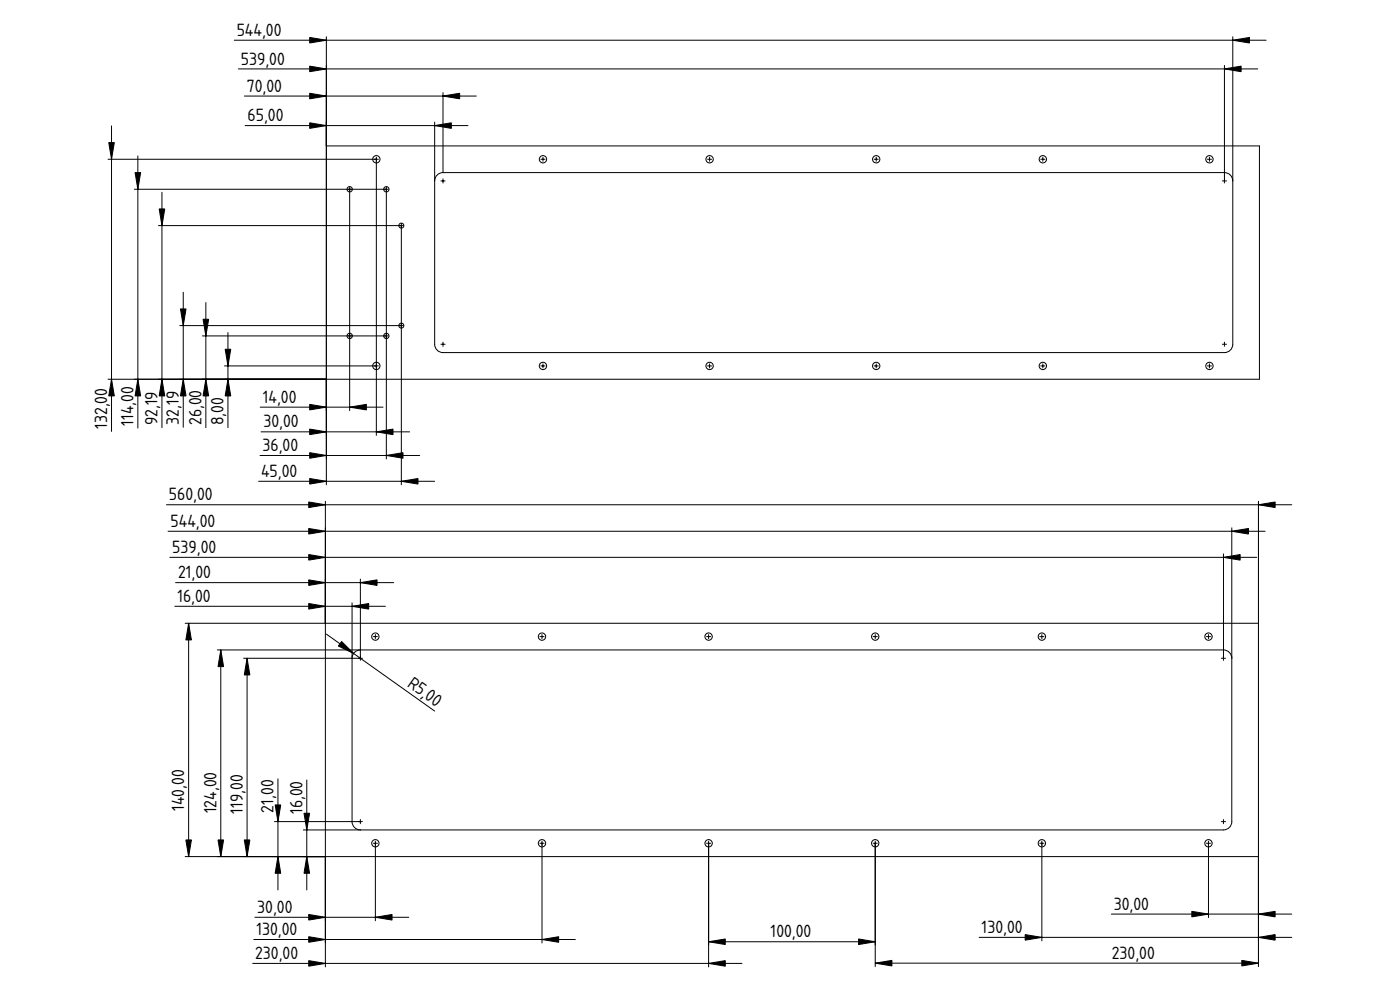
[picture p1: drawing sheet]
<svg xmlns="http://www.w3.org/2000/svg" width="420mm" height="297mm" viewBox="0 0 420 297" stroke-linecap="round" stroke-linejoin="round" font-family="sans-serif">
<path d="M238 78.8h.1" fill="none" stroke="#000" stroke-width=".3"/>
<path d="M131 52.7a2.5 2.5 0 0 1 1.9-.9h234.6a2.5 2.5 0 0 1 2.5 2.5v49a2.5 2.5 0 0 1-2.5 2.5h-234.6a2.5 2.5 0 0 1-2.5-2.5v-49z" fill-rule="evenodd" fill="#fff"/>
<path d="M238 78.8h.1" fill="none" stroke="#000" stroke-width=".3"/>
<g fill="#fff">
<circle cx="363" cy="47.8" r="1.1"/>
<circle cx="112.9" cy="47.8" r="1.1"/>
<circle cx="112.9" cy="109.8" r="1.1"/>
<circle cx="363" cy="109.8" r="1.1"/>
<circle cx="213" cy="109.8" r="1.1"/>
<circle cx="263" cy="47.8" r="1.1"/>
<circle cx="213" cy="47.8" r="1.1"/>
<circle cx="263" cy="109.8" r="1.1"/>
<circle cx="163" cy="109.8" r="1.1"/>
<circle cx="313" cy="47.8" r="1.1"/>
<circle cx="163" cy="47.8" r="1.1"/>
<circle cx="313" cy="109.8" r="1.1"/>
<circle cx="115.9" cy="56.8" r=".8"/>
<circle cx="104.9" cy="56.8" r=".8"/>
<circle cx="104.9" cy="100.8" r=".8"/>
<circle cx="115.9" cy="100.8" r=".8"/>
<circle cx="120.4" cy="97.7" r=".75"/>
<circle cx="120.4" cy="67.7" r=".75"/>
</g>
<g fill="none" stroke="#000" stroke-width=".3">
<path d="M70.3 12.1h309.7M97.9 11v134.4M367.5 19.6v34.7M370 11v92.3a2.5 2.5 0 0 1-2.5 2.5h-234.6a2.5 2.5 0 0 1-2.5-2.5v-66.7M33.5 37.8v91.6M71.5 20.7h306M73.4 28.8h69.5M73.6 37.7h66.8M132.9 27.8v24M32.4 47.8h80.5v82.8M40.3 56.8h75.6v80.9M41.4 46.8v81.6"/>
<path d="M48.6 57.7v70.6M97.9 43.8h280.1v70h-345.6M104.9 56.8v66.4M132.9 51.8h234.6a2.5 2.5 0 0 1 2.5 2.5M132.9 51.8a2.5 2.5 0 0 0-2.5 2.5M47.6 67.7h72.8v77.7M238 78.8h.1M54 97.7h66.4M55 87.7v40.5M61.8 90.8v37.5M68.4 99.8v28.5M60.7 100.8h55.2"/>
<path d="M67.4 109.8h45.5M78 136.7h47.9M78.1 122.2h36.8M78.4 129.6h44.5M77.6 144.4h52.8"/>
<circle cx="104.9" cy="56.8" r=".8"/>
<circle cx="112.9" cy="47.8" r="1.1"/>
<circle cx="115.9" cy="56.8" r=".8"/>
<circle cx="163" cy="47.8" r="1.1"/>
<circle cx="213" cy="47.8" r="1.1"/>
<circle cx="263" cy="47.8" r="1.1"/>
<circle cx="313" cy="47.8" r="1.1"/>
<circle cx="363" cy="47.8" r="1.1"/>
<circle cx="120.4" cy="67.7" r=".75"/>
<circle cx="120.4" cy="97.7" r=".75"/>
<circle cx="104.9" cy="100.8" r=".8"/>
<circle cx="112.9" cy="109.8" r="1.1"/>
<circle cx="115.9" cy="100.8" r=".8"/>
<circle cx="163" cy="109.8" r="1.1"/>
<circle cx="213" cy="109.8" r="1.1"/>
<circle cx="263" cy="109.8" r="1.1"/>
<circle cx="313" cy="109.8" r="1.1"/>
<circle cx="363" cy="109.8" r="1.1"/>
</g>
<g fill="#000" stroke="#080808" stroke-width=".3">
<path d="M104.9 56.2v1.2zM104.3 56.8h1.3z" fill-rule="evenodd"/>
<path d="M112.9 47.2v1.2zM112.3 47.8h1.3z" fill-rule="evenodd"/>
<path d="M115.9 56.2v1.2zM115.3 56.8h1.3z" fill-rule="evenodd"/>
<path d="M132.9 53.7v1.2zM132.3 54.3h1.3z" fill-rule="evenodd"/>
<path d="M163 47.2v1.2zM162.3 47.8h1.3z" fill-rule="evenodd"/>
<path d="M213 47.2v1.2zM212.3 47.8h1.3z" fill-rule="evenodd"/>
<path d="M263 47.2v1.2zM262.3 47.8h1.3z" fill-rule="evenodd"/>
<path d="M313 47.2v1.2zM312.3 47.8h1.3z" fill-rule="evenodd"/>
<path d="M363 47.2v1.2zM362.3 47.8h1.3z" fill-rule="evenodd"/>
<path d="M367.5 53.7v1.2zM366.8 54.3h1.3z" fill-rule="evenodd"/>
<path d="M120.4 67.1v1.2zM119.8 67.7h1.3z" fill-rule="evenodd"/>
<path d="M120.4 97.1v1.2zM119.8 97.7h1.3z" fill-rule="evenodd"/>
<path d="M104.9 100.2v1.2zM104.3 100.8h1.3z" fill-rule="evenodd"/>
<path d="M112.9 109.2v1.2zM112.3 109.8h1.3z" fill-rule="evenodd"/>
<path d="M115.9 100.2v1.2zM115.3 100.8h1.3z" fill-rule="evenodd"/>
<path d="M132.9 102.7v1.2zM132.3 103.3h1.3z" fill-rule="evenodd"/>
<path d="M163 109.2v1.2zM162.3 109.8h1.3z" fill-rule="evenodd"/>
<path d="M213 109.2v1.2zM212.3 109.8h1.3z" fill-rule="evenodd"/>
<path d="M263 109.2v1.2zM262.3 109.8h1.3z" fill-rule="evenodd"/>
<path d="M313 109.2v1.2zM312.3 109.8h1.3z" fill-rule="evenodd"/>
<path d="M363 109.2v1.2zM362.3 109.8h1.3z" fill-rule="evenodd"/>
<path d="M367.5 102.7v1.2zM366.8 103.3h1.3z" fill-rule="evenodd"/>
</g>
<g fill="#000" stroke="#000" stroke-width=".3">
<path d="M92.9 11.2l5 .9-5 .8zM370 12.1l5-.9v1.7zM92.9 36.8l5 .9-5 .8zM92.9 28l5 .8-5 .9zM92.9 19.8l5 .9-5 .8zM130.4 37.7l5-.9v1.7zM132.9 28.8l5-.8v1.7zM367.5 20.7l5-.9v1.7zM32.6 42.8h1.7l-.8 5zM40.5 51.8h1.7l-.8 5zM47.8 62.7h1.6l-.8 5zM54.2 92.7h1.6l-.8 5z"/>
<path d="M33.5 113.8l.8 5h-1.7zM41.4 113.8l.8 5h-1.7zM48.6 113.8l.8 5h-1.6zM55 113.8l.8 5h-1.6zM60.9 95.8h1.7l-.8 5zM61.8 113.8l.8 5h-1.7zM67.6 104.8h1.6l-.8 5zM68.4 113.8l.8 5h-1.6zM92.9 121.3l5 .9-5 .8zM92.9 128.7l5 .9-5 .8zM92.9 135.8l5 .9-5 .8zM104.9 122.2l5-.9v1.7z"/>
<path d="M112.9 129.6l5-.9v1.7zM115.9 136.7l5-.9v1.7zM92.9 143.6l5 .8-5 .8zM120.4 144.4l5-.8v1.6z"/>
</g>
<path d="M97.7 187h280v70h-280z" fill-rule="evenodd" fill="#fff"/>
<path d="M237.7 222h.1" fill="none" stroke="#000" stroke-width=".3"/>
<path d="M106.2 195.9a2.5 2.5 0 0 1 2-.9h259a2.5 2.5 0 0 1 2.5 2.5v49a2.5 2.5 0 0 1-2.5 2.5h-259a2.5 2.5 0 0 1-2.5-2.5v-49z" fill-rule="evenodd" fill="#fff"/>
<path d="M237.7 222h.1" fill="none" stroke="#000" stroke-width=".3"/>
<g fill="#fff">
<circle cx="362.7" cy="191" r="1.1"/>
<circle cx="112.7" cy="191" r="1.1"/>
<circle cx="112.7" cy="253" r="1.1"/>
<circle cx="362.7" cy="253" r="1.1"/>
<circle cx="212.7" cy="253" r="1.1"/>
<circle cx="262.7" cy="191" r="1.1"/>
<circle cx="212.7" cy="191" r="1.1"/>
<circle cx="262.7" cy="253" r="1.1"/>
<circle cx="312.7" cy="191" r="1.1"/>
<circle cx="162.7" cy="253" r="1.1"/>
<circle cx="162.7" cy="191" r="1.1"/>
<circle cx="312.7" cy="253" r="1.1"/>
</g>
<g fill="none" stroke="#000" stroke-width=".3">
<path d="M49.9 151.5h337.8M50.4 159.4h329.3M97.7 150.4v139.7M369.7 158.4v88.1a2.5 2.5 0 0 1-2.5 2.5h-276.2M377.7 150.4v139.6M51 167.2h326.2M52.7 174.8h65.5M108.2 173.8v23.7h-35.1M367.2 166.2v31.3M52.4 181.9h63.3M55.6 187h322.1M56.6 187v70"/>
<path d="M65.2 195h302a2.5 2.5 0 0 1 2.5 2.5M66.3 195v62M74.2 197.5v59.5M98 190.3l32.4 23M105.7 180.9v65.6a2.5 2.5 0 0 0 2.5 2.5M108.2 195a2.5 2.5 0 0 0-2.5 2.5M83.4 233.7v33.3M92.1 234v33M237.7 222h.1M55.6 257h322.1M82.4 246.5h25.8M112.7 253v23.3"/>
<path d="M162.7 253v29.9M212.7 253v37.1M262.7 253v37M312.7 253v29.3M362.7 253v22.3M76.5 275.2h46.2M333.5 274.3h54.2M75.8 289.1h146.9M76.2 281.9h96.5M212.7 282.6h50M262.7 289h115M293.9 281.3h93.8"/>
<circle cx="112.7" cy="191" r="1.1"/>
<circle cx="162.7" cy="191" r="1.1"/>
<circle cx="212.7" cy="191" r="1.1"/>
<circle cx="262.7" cy="191" r="1.1"/>
<circle cx="312.7" cy="191" r="1.1"/>
<circle cx="362.7" cy="191" r="1.1"/>
<circle cx="112.7" cy="253" r="1.1"/>
<circle cx="162.7" cy="253" r="1.1"/>
<circle cx="212.7" cy="253" r="1.1"/>
<circle cx="262.7" cy="253" r="1.1"/>
<circle cx="312.7" cy="253" r="1.1"/>
<circle cx="362.7" cy="253" r="1.1"/>
</g>
<g fill="#000" stroke="#080808" stroke-width=".3">
<path d="M108.2 196.9v1.2zM107.5 197.5h1.3z" fill-rule="evenodd"/>
<path d="M112.7 190.4v1.2zM112 191h1.3z" fill-rule="evenodd"/>
<path d="M162.7 190.4v1.2zM162 191h1.3z" fill-rule="evenodd"/>
<path d="M212.7 190.4v1.2zM212 191h1.3z" fill-rule="evenodd"/>
<path d="M262.7 190.4v1.2zM262 191h1.3z" fill-rule="evenodd"/>
<path d="M312.7 190.4v1.2zM312 191h1.3z" fill-rule="evenodd"/>
<path d="M362.7 190.4v1.2zM362.1 191h1.2z" fill-rule="evenodd"/>
<path d="M367.2 196.9v1.2zM366.6 197.5h1.2z" fill-rule="evenodd"/>
<path d="M108.2 245.9v1.2zM107.5 246.5h1.3z" fill-rule="evenodd"/>
<path d="M112.7 252.4v1.2zM112 253h1.3z" fill-rule="evenodd"/>
<path d="M162.7 252.4v1.2zM162 253h1.3z" fill-rule="evenodd"/>
<path d="M212.7 252.4v1.2zM212 253h1.3z" fill-rule="evenodd"/>
<path d="M262.7 252.4v1.2zM262 253h1.3z" fill-rule="evenodd"/>
<path d="M312.7 252.4v1.2zM312 253h1.3z" fill-rule="evenodd"/>
<path d="M362.7 252.4v1.2zM362.1 253h1.2z" fill-rule="evenodd"/>
<path d="M367.2 245.9v1.2zM366.6 246.5h1.2z" fill-rule="evenodd"/>
</g>
<g fill="#000" stroke="#000" stroke-width=".3">
<path d="M92.7 158.6l5 .8-5 .8zM92.7 150.6l5 .9-5 .8zM369.7 159.4l5-.8v1.6zM377.7 151.5l5-.9v1.7zM92.7 174l5 .8-5 .8zM92.7 166.4l5 .8-5 .9zM108.2 174.8l5-.8v1.6zM367.2 167.2l5-.8v1.7zM56.6 187l.8 5h-1.6zM66.3 195l.8 5h-1.7zM74.2 197.5l.8 5h-1.7zM92.7 181.1l5 .8-5 .9z"/>
<path d="M105.7 181.9l5-.8v1.7zM102.5 192.5l3.6 3.6-4.5-2.3zM55.8 252h1.6l-.8 5zM65.4 252h1.7l-.8 5zM73.3 252h1.7l-.8 5zM82.6 241.5h1.6l-.8 5zM83.4 257l.8 5h-1.6zM91.2 244h1.7l-.8 5zM92.1 257l.8 5h-1.7zM92.7 274.4l5 .8-5 .9zM112.7 275.2l5-.8v1.7zM357.7 273.4l5 .9-5 .8z"/>
<path d="M377.7 274.3l5-.9v1.7zM92.7 281.1l5 .8-5 .8zM92.7 288.2l5 .9-5 .8zM162.7 281.9l5-.8v1.6zM212.7 289.1l5-.9v1.7zM212.7 282.6l5-.9v1.7zM257.7 281.7l5 .9-5 .8zM262.7 289l5-.8v1.6zM307.7 280.4l5 .9-5 .8zM372.7 288.2l5 .8-5 .8zM377.7 281.3l5-.9v1.7z"/>
</g>
<g font-size="5">
<text x="71" y="10.8">544,00</text>
<text x="72.3" y="19.4">539,00</text>
<text x="74.1" y="27.5">70,00</text>
<text x="74.3" y="36.4">65,00</text>
<text x="78.9" y="120.8">14,00</text>
<text x="32.2" y="128.7" transform="rotate(-90 32.2 128.7)">132,00</text>
<text x="40.1" y="127.7" transform="rotate(-90 40.1 127.7)">114,00</text>
<text x="47.3" y="127.6" transform="rotate(-90 47.3 127.6)">92,19</text>
<text x="53.7" y="127.5" transform="rotate(-90 53.7 127.5)">32,19</text>
<text x="60.5" y="127.6" transform="rotate(-90 60.5 127.6)">26,00</text>
<text x="67.1" y="127.6" transform="rotate(-90 67.1 127.6)">8,00</text>
<text x="79.1" y="128.3">30,00</text>
<text x="78.8" y="135.3">36,00</text>
<text x="78.4" y="143.1">45,00</text>
<text x="50.7" y="150.1">560,00</text>
<text x="51.2" y="158.1">544,00</text>
<text x="51.7" y="165.9">539,00</text>
<text x="53.4" y="173.5">21,00</text>
<text x="53.2" y="180.6">16,00</text>
<text x="122" y="205.7" transform="rotate(35 122 205.7)">R5,00</text>
<text x="55.3" y="243.4" transform="rotate(-90 55.3 243.4)">140,00</text>
<text x="65" y="244" transform="rotate(-90 65 244)">124,00</text>
<text x="72.8" y="244.1" transform="rotate(-90 72.8 244.1)">119,00</text>
<text x="82.1" y="243.8" transform="rotate(-90 82.1 243.8)">21,00</text>
<text x="90.8" y="244.3" transform="rotate(-90 90.8 244.3)">16,00</text>
<text x="77.2" y="273.9">30,00</text>
<text x="334.3" y="273">30,00</text>
<text x="76.9" y="280.6">130,00</text>
<text x="231.3" y="281.3">100,00</text>
<text x="294.6" y="279.9">130,00</text>
<text x="76.6" y="287.8">230,00</text>
<text x="333.7" y="287.7">230,00</text>
</g>
</svg>
